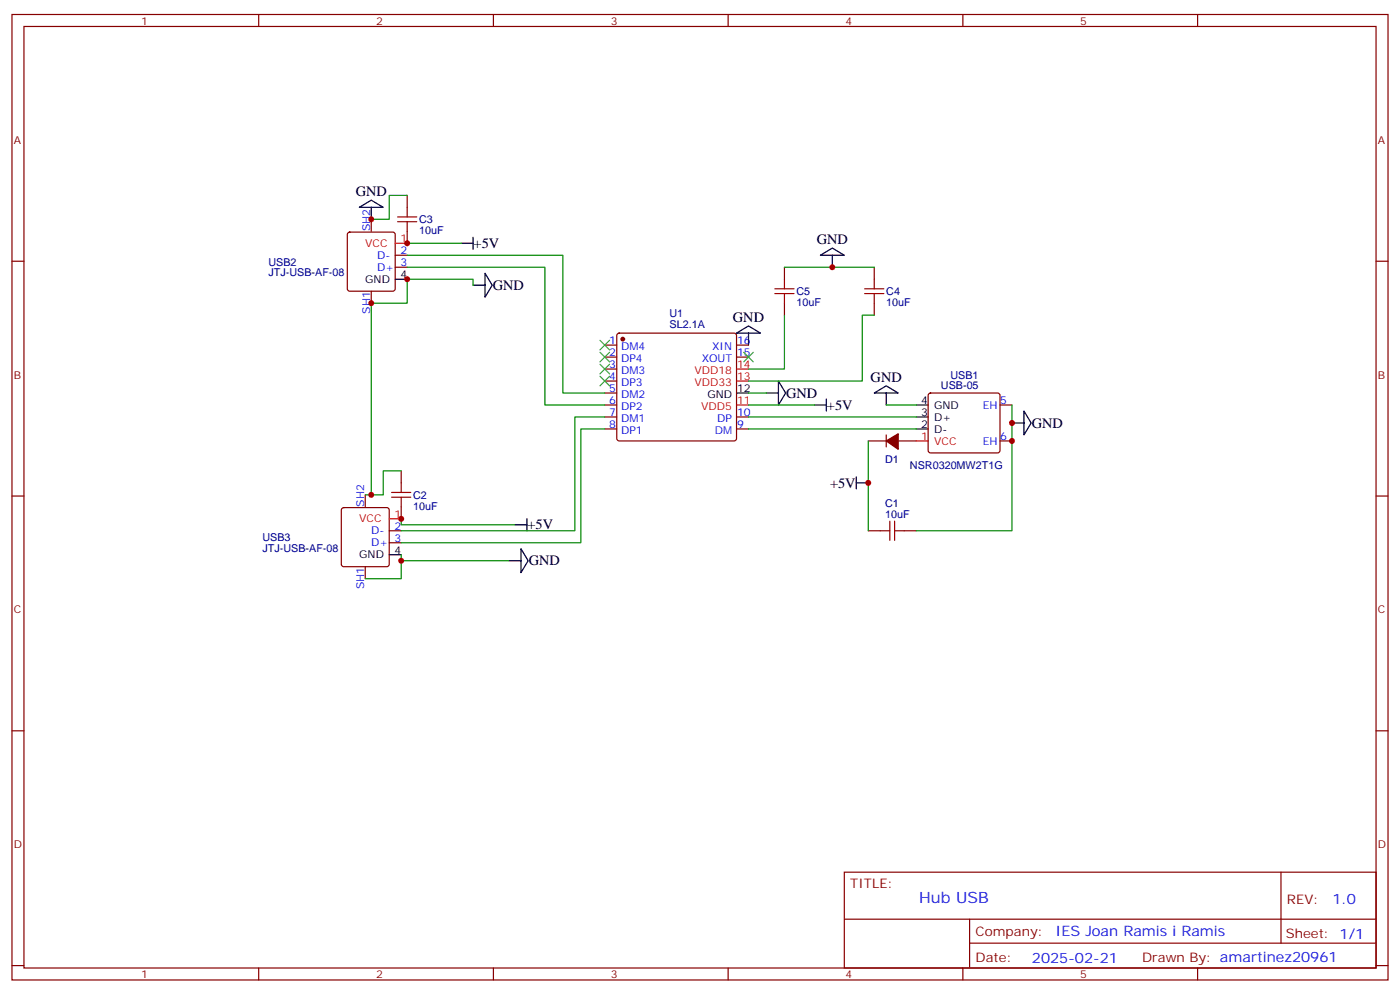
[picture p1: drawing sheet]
<svg xmlns="http://www.w3.org/2000/svg" width="412mm" height="293mm" viewBox="0 0 412 293" stroke-linecap="round" stroke-linejoin="round" font-family="sans-serif">
<g fill="none" stroke="#870000" stroke-width=".35">
<path d="M3.5 4.3h405.4v284.3h-405.4zM7.1 7.8h398.2v277.3h-398.2zM76.2 4.3v3.5M145.3 4.3v3.5M214.5 4.3v3.5M283.6 4.3v3.5M352.8 4.3v3.5M119.9 57.5v3.6M3.5 76.9h3.6M102.5 68.6l.5-.2h12.7l.5 .2 .2 .5v16l-.2 .5-.5 .2h-12.7l-.5-.3-.2-.4v-16zM109.4 64.6v3.5M116.4 75.2h3.5"/>
<path d="M116.4 78.7h3.5M119.9 68.1v3.5M231.1 78.7v3.5M257.5 78.7v3.5M405.3 76.9h3.6M109.4 85.8v3.5M181.9 98.3l.5-.2h33.9l.5 .2 .2 .5v30.4l-.3 .5-.4 .2h-33.9l-.5-.3-.2-.4v-30.4zM231.1 89.3v3.5M257.5 89.3v3.5M178.2 119.3h3.5M178.2 101.6h3.5M178.2 105.2h3.5"/>
<path d="M178.2 108.7h3.5M178.2 112.2h3.5M178.2 115.7h3.5M217 101.6h3.5M217 105.2h3.5M273.6 116l.5-.3h19.8l.5 .3 .2 .5v16.2l-.3 .5-.4 .2h-19.8l-.5-.2-.2-.5v-16.2zM294.6 119.3h3.5M118.2 138.7v3.5M178.2 122.8h3.5M178.2 126.3h3.5M217 122.8h3.5M217 126.3h3.5"/>
<path d="M255.8 129.9h5.3M261.1 128.1v3.5M264.6 129.9h5.3M294.6 129.9h3.5M3.5 146.1h3.6M100.8 149.7l.4-.2h12.7l.5 .2 .3 .5v16l-.3 .5-.5 .2h-12.7l-.4-.2-.3-.5v-16zM107.6 145.7v3.6M114.7 156.3h3.5M114.7 159.8h3.5M118.2 149.3v3.5M255.8 156.3h3.5M266.3 156.3h3.6"/>
<path d="M405.3 146.1h3.6M107.6 166.9v3.5M3.5 215.2h3.6M405.3 215.2h3.6M248.7 256.9h156.6v28.2h-156.6zM377.3 256.9v20.9M248.7 270.7h156.5M285.6 277.8h119.6M285.6 270.7v14.1M3.5 284.4h3.6M76.2 285.1v3.5M145.3 285.1v3.5"/>
<path d="M214.5 285.1v3.5M283.6 285.1v3.5M352.8 285.1v3.5M405.3 284.4h3.6"/>
</g>
<g fill="none" stroke="#000" stroke-width=".35">
<path d="M105.8 61.1l3.6-2.2 3.5 2.2zM109.4 61.1v3.5M135.8 71.6h3.5M139.3 69.9v3.5M241.7 75.2l3.5-2.1 3.5 2.1zM245.2 75.2v3.5M116.4 82.2h3.5M139.3 84h3.6M142.9 80.5l2.1 3.5-2.1 3.5zM217 98.1l3.5-2.1 3.5 2.1zM220.5 98.1v3.5M217 115.7h3.5"/>
<path d="M225.8 115.7h3.5M229.3 112.2l2.1 3.5-2.1 3.6zM239.9 119.3h3.5M243.4 117.5v3.5M257.5 115.7l3.6-2.1 3.5 2.1zM261.1 115.7v3.6M269.9 119.3h3.5M269.9 122.8h3.5M269.9 126.3h3.5M298.1 124.6h3.5M301.6 121l2.1 3.6-2.1 3.5zM151.7 154.6h3.5"/>
<path d="M155.2 152.8v3.5M252.2 142.2h3.6M252.2 140.4v3.6M114.7 163.4h3.5M149.9 165.1h3.6M153.5 161.6l2.1 3.5-2.1 3.6z"/>
</g>
<path d="M116.4 71.6h3.5M217 119.3h3.5M217 112.2h3.5M217 108.7h3.5M269.9 129.9h3.5M114.7 152.8h3.5" fill="none" stroke="#f00" stroke-width=".35"/>
<g fill="#870000" stroke="#870000" stroke-width=".35">
<path d="M261.1 129.9l3.5-2.2v4.6z"/>
<circle cx="183.4" cy="99.9" r=".53"/>
</g>
<g fill="none" stroke="#008700" stroke-width=".35">
<path d="M119.9 57.5h-5.2v7.1h-5.3M119.9 75.2h45.9v40.5h12.4M119.9 78.7h40.6v40.6h17.7M119.9 71.6h15.9M231.1 78.7h26.4M139.3 84v-1.8h-19.4v7.1h-10.5v56.4h-1.8M231.1 92.8v15.9h-10.6M257.5 92.8h-3.5v19.4h-33.5M220.5 119.3h19.4M220.5 115.7h5.3M261.1 119.3h8.8M298.1 119.3v37h-28.2"/>
<path d="M118.2 138.7h-5.3v7h-3.5M178.2 126.3h-7.1v33.5h-52.9M178.2 122.8h-8.9v33.5h-51.1M220.5 122.8h49.4M220.5 126.3h49.4M255.8 129.9v26.4M118.2 152.8v1.8h33.5M118.2 163.4v1.7h31.7M118.2 165.1v5.3h-10.6"/>
</g>
<g fill="none" stroke="#a10000" stroke-width=".35">
<path d="M117.1 65.3h5.7M117.1 63.9h5.7M119.9 61.1v2.8M119.9 65.3v2.8M228.2 86.5h5.7M228.2 85.1h5.7M231.1 82.2v2.9M231.1 86.5v2.8M254.7 86.5h5.6M254.7 85.1h5.6M257.5 82.2v2.9M257.5 86.5v2.8"/>
<path d="M115.4 146.4h5.6M115.4 145h5.6M118.2 142.2v2.8M118.2 146.4v2.9M259.3 156.3h2.8M262.1 153.5v5.6M263.5 156.3h2.8M263.5 153.5v5.6"/>
</g>
<path d="M176.7 100.2l2.9 2.8M176.7 103.8l2.9 2.8M176.7 107.3l2.9 2.8M176.7 110.8l2.9 2.8M179.6 100.2l-2.9 2.8M179.6 103.8l-2.9 2.8M179.6 107.3l-2.9 2.8M179.6 110.8l-2.9 2.8M219.1 103.8l2.8 2.8M221.9 103.8l-2.8 2.8" fill="none" stroke="#3c3" stroke-width=".35"/>
<g fill="#c00">
<circle cx="109.4" cy="89.3" r=".88"/>
<circle cx="119.9" cy="82.2" r=".88"/>
<circle cx="118.2" cy="165.1" r=".88"/>
<circle cx="255.8" cy="142.2" r=".88"/>
<circle cx="298.1" cy="129.9" r=".88"/>
<circle cx="298.1" cy="124.6" r=".88"/>
<circle cx="118.2" cy="152.8" r=".88"/>
<circle cx="119.9" cy="71.6" r=".88"/>
<circle cx="109.4" cy="64.6" r=".88"/>
<circle cx="109.4" cy="145.7" r=".88"/>
<circle cx="245.2" cy="78.7" r=".88"/>
</g>
<text font-size="4.6" fill="#00f" x="270.8" y="265.9">Hub USB</text>
<g font-size="4.2">
<text x="104.8" y="57.7">GND</text>
<text x="240.6" y="71.8">GND</text>
<text x="139.5" y="73">+5V</text>
<text x="145.2" y="85.4">GND</text>
<text x="215.9" y="94.8">GND</text>
<text x="256.5" y="112.4">GND</text>
<text x="231.6" y="117.2">GND</text>
<text x="243.6" y="120.7">+5V</text>
<text x="303.9" y="126">GND</text>
<text x="244.5" y="143.6">+5V</text>
<text x="155.4" y="155.9">+5V</text>
<text x="155.8" y="166.5">GND</text>
</g>
<g font-size="4.2" fill="#00f">
<text x="392.5" y="266.1">1.0</text>
<text x="310.9" y="275.7">IES Joan Ramis i Ramis</text>
<text x="304" y="283.5">2025-02-21</text>
</g>
<g font-size="3.9" fill="#800">
<text x="250.5" y="261.4">TITLE:</text>
<text x="379.1" y="266.1">REV:</text>
<text x="287.4" y="275.6">Company:</text>
<text x="378.7" y="276.3">Sheet: 1/1</text>
<text x="287.4" y="283.3">Date:</text>
<text x="336.4" y="283.4">Drawn By: amartinez20961</text>
</g>
<g font-size="3.2" fill="#800">
<text x="41.6" y="7.3">1</text>
<text x="110.8" y="7.3">2</text>
<text x="179.9" y="7.3">3</text>
<text x="249.1" y="7.3">4</text>
<text x="318.2" y="7.3">5</text>
<text x="4.1" y="42.4">A</text>
<text x="405.9" y="42.4">A</text>
<text x="4.1" y="111.5">B</text>
<text x="405.9" y="111.5">B</text>
<text x="4.1" y="180.7">C</text>
<text x="405.9" y="180.7">C</text>
<text x="4.1" y="249.8">D</text>
<text x="405.9" y="249.8">D</text>
<text x="41.6" y="288.1">1</text>
<text x="110.8" y="288.1">2</text>
<text x="179.9" y="288.1">3</text>
<text x="249.1" y="288.1">4</text>
<text x="318.2" y="288.1">5</text>
</g>
<g font-size="3.2" fill="#000080">
<text x="123.5" y="65.7">C3</text>
<text x="123.5" y="69">10uF</text>
<text x="79.1" y="81.4">JTJ-USB-AF-08</text>
<text x="79.1" y="78.2">USB2</text>
<text x="234.6" y="86.9">C5</text>
<text x="261.1" y="86.9">C4</text>
<text x="197.2" y="93.4">U1</text>
<text x="234.6" y="90.1">10uF</text>
<text x="261.1" y="90.1">10uF</text>
<text x="197.2" y="96.6">SL2.1A</text>
<text x="280" y="111.5">USB1</text>
<text x="277.2" y="114.7">USB-05</text>
<text x="260.7" y="136.3">D1</text>
<text x="268" y="138">NSR0320MW2T1G</text>
<text x="121.7" y="146.9">C2</text>
<text x="260.7" y="149.2">C1</text>
<text x="121.7" y="150.1">10uF</text>
<text x="260.7" y="152.4">10uF</text>
<text x="77.3" y="159.4">USB3</text>
<text x="77.3" y="162.5">JTJ-USB-AF-08</text>
</g>
<g font-size="3.2" fill="#00f">
<text x="109" y="68.1" transform="rotate(-90 109 68.1)">SH2</text>
<text x="111.1" y="76.2">D-</text>
<text x="117.9" y="74.8">2</text>
<text x="111.1" y="79.8">D+</text>
<text x="117.9" y="78.4">3</text>
<text x="109" y="92.3" transform="rotate(-90 109 92.3)">SH1</text>
<text x="179.5" y="101.3">1</text>
<text x="217.1" y="101.3">16</text>
<text x="179.5" y="104.8">2</text>
<text x="183" y="103">DM4</text>
<text x="183" y="106.6">DP4</text>
<text x="206.7" y="106.6">XOUT</text>
<text x="209.8" y="103">XIN</text>
<text x="217.1" y="104.8">15</text>
<text x="179.5" y="108.3">3</text>
<text x="179.5" y="111.9">4</text>
<text x="183" y="110.1">DM3</text>
<text x="183" y="113.6">DP3</text>
<text x="179.5" y="115.4">5</text>
<text x="179.5" y="118.9">6</text>
<text x="183" y="117.2">DM2</text>
<text x="294.6" y="118.9">5</text>
<text x="179.5" y="122.4">7</text>
<text x="179.5" y="126">8</text>
<text x="183" y="120.7">DP2</text>
<text x="183" y="124.2">DM1</text>
<text x="211.3" y="124.2">DP</text>
<text x="217.1" y="126">9</text>
<text x="217.1" y="122.4">10</text>
<text x="289.5" y="120.3">EH</text>
<text x="183" y="127.7">DP1</text>
<text x="210.5" y="127.7">DM</text>
<text x="289.5" y="130.9">EH</text>
<text x="294.6" y="129.5">6</text>
<text x="107.2" y="149.3" transform="rotate(-90 107.2 149.3)">SH2</text>
<text x="116.2" y="156">2</text>
<text x="109.4" y="157.4">D-</text>
<text x="109.4" y="160.9">D+</text>
<text x="116.2" y="159.5">3</text>
<text x="107.2" y="173.5" transform="rotate(-90 107.2 173.5)">SH1</text>
</g>
<g font-size="3.2" fill="#f00">
<text x="117.9" y="71.3">1</text>
<text x="107.6" y="72.7">VCC</text>
<text x="204.6" y="113.6">VDD33</text>
<text x="204.6" y="110.1">VDD18</text>
<text x="217.1" y="111.9">13</text>
<text x="217.1" y="108.3">14</text>
<text x="217.1" y="118.9">11</text>
<text x="206.6" y="120.7">VDD5</text>
<text x="271.4" y="129.5">1</text>
<text x="275.2" y="130.9">VCC</text>
<text x="105.8" y="153.8">VCC</text>
<text x="116.2" y="152.4">1</text>
</g>
<g font-size="3.2">
<text x="107.6" y="83.3">GND</text>
<text x="117.9" y="81.9">4</text>
<text x="208.4" y="117.2">GND</text>
<text x="217.1" y="115.4">12</text>
<text x="271.4" y="118.9">4</text>
<text x="271.4" y="122.4">3</text>
<text x="271.4" y="126">2</text>
<text x="275.2" y="120.3">GND</text>
<text x="275.2" y="123.9">D+</text>
<text x="275.2" y="127.4">D-</text>
<text x="105.8" y="164.4">GND</text>
<text x="116.2" y="163">4</text>
</g>
</svg>
